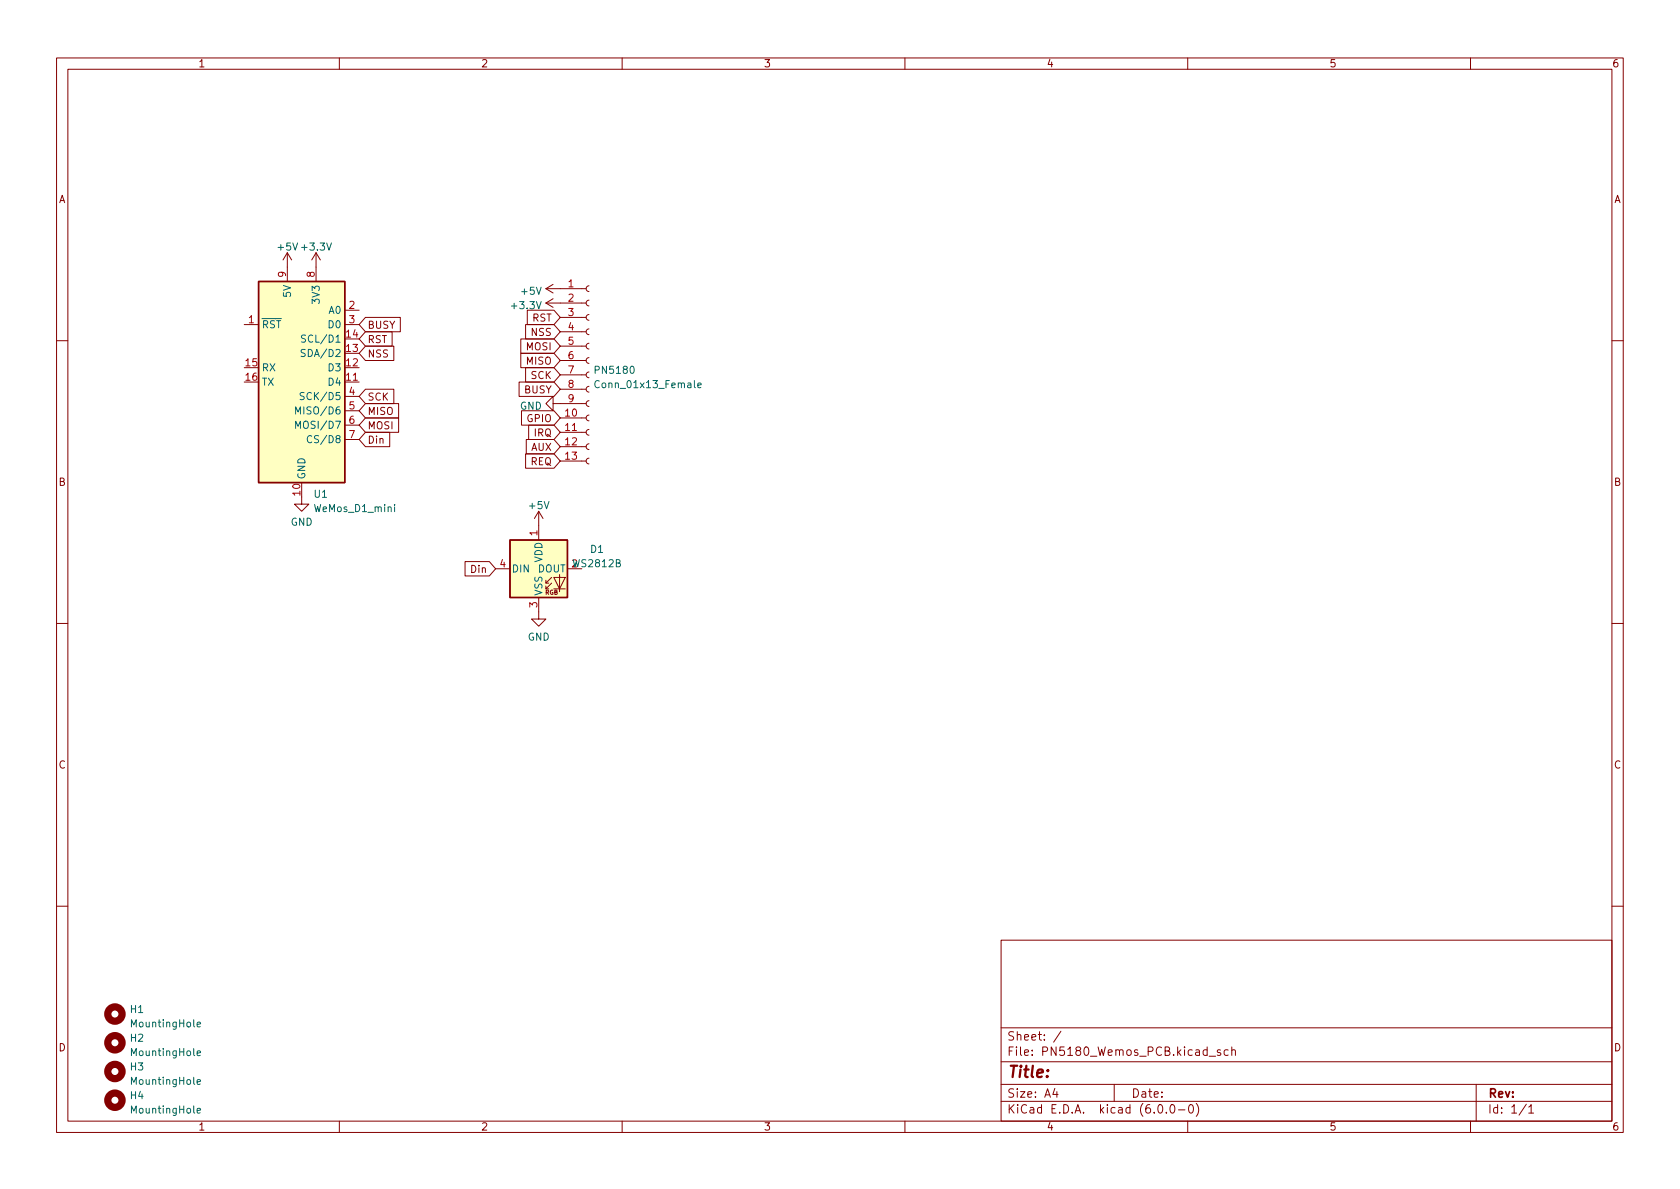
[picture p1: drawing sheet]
<svg xmlns="http://www.w3.org/2000/svg" width="297mm" height="210mm" viewBox="0 0 297 210" stroke-linecap="round" stroke-linejoin="round" font-family="sans-serif">
<g fill="none" stroke="#840000" stroke-width=".18">
<path d="M10 10.2h277v190.1h-277zM12 12.2h273v186.1h-273zM60 10.2v2M110 10.2v2M160 10.2v2M210 10.2v2M260 10.2v2M43.2 57.4h2.5M50.8 44.7l-.8 1.3M50.8 44.7v5.1M50.8 44.7l.8 1.3M55.9 44.7l-.8 1.3"/>
<path d="M55.9 44.7v5.1M55.9 44.7l.7 1.3M61 57.4h2.5M61 54.9h2.5M64.6 56.1h6.2v2.6h-6.2l-1.1-1.3zM64.6 58.7h4.7v2.5h-4.7l-1.1-1.3zM92.1 59.9h5.8l1.2 1.3-1.2 1.3h-5.8zM92.9 57.4h5l1.2 1.3-1.2 1.2h-5zM93.2 54.9h4.7l1.2 1.2-1.2 1.3h-4.7zM96.5 53.6l1.3 .8M96.5 53.6h7.1M96.5 51l1.3 .8"/>
<path d="M96.5 51h7.1M97.8 52.8l-1.3 .8M97.8 50.3l-1.3 .7M99.1 58.7h4.5M99.1 56.1h4.5M104.1 58.2l-.3 .1-.2 .4 .2 .3 .3 .2M104.1 55.6l-.3 .2-.2 .3 .2 .4 .3 .1M104.1 53.1l-.3 .1-.2 .4 .2 .3 .3 .2M104.1 50.5l-.3 .2-.2 .3 .2 .4 .3 .2M10 60.2h2M61 67.6h2.5M61 70.1h2.5"/>
<path d="M61 72.6h2.5M61 75.2h2.5M61 77.7h2.5M64.6 71.4h5.9v2.5h-5.9l-1.1-1.3zM64.6 76.4h4.3v2.6h-4.3l-1.1-1.3zM64.6 68.8h5v2.6h-5l-1.1-1.3zM64.6 73.9h5.9v2.5h-5.9l-1.1-1.2zM64.6 61.2h5v2.5h-5l-1.1-1.2zM91.8 67.6h6.1l1.2 1.2-1.2 1.3h-6.1zM92.1 62.5h5.8l1.2 1.2-1.2 1.3h-5.8zM92.2 72.6h5.7l1.2 1.3-1.2 1.3h-5.7zM92.9 65h5l1.2 1.3-1.2 1.3h-5z"/>
<path d="M93 77.7h4.9l1.2 1.3-1.2 1.3h-4.9zM93.5 75.2h4.4l1.2 1.2-1.2 1.3h-4.4zM97.8 71.4v-1.3l-1.3 1.3 1.3 1.2v-1.2h5.8M99.1 79h4.5M99.1 76.4h4.5M99.1 73.9h4.5M99.1 68.8h4.5M99.1 66.3h4.5M99.1 63.7h4.5M99.1 61.2h4.5M104.1 78.5l-.3 .1-.2 .4 .2 .3 .3 .2M104.1 75.9l-.3 .2-.2 .3 .2 .4 .3 .2"/>
<path d="M104.1 73.4l-.3 .1-.2 .4 .2 .4 .3 .1M104.1 70.9l-.3 .1-.2 .4 .2 .3 .3 .2M104.1 68.3l-.3 .2-.2 .3 .2 .4 .3 .1M104.1 65.8l-.3 .1-.2 .4 .2 .3 .3 .2M104.1 63.2l-.3 .2-.2 .3 .2 .4 .3 .2M104.1 60.7l-.3 .1-.2 .4 .2 .4 .3 .1M285 60.2h2M53.3 87.9v1.2h1.3l-1.3 1.3-1.2-1.3h1.2M82.2 99.3h4.3l1.1 1.3-1.1 1.2h-4.3zM92.9 80.3h5l1.2 1.2-1.2 1.3h-5zM95.2 90.4v5.1M95.2 90.4l-.7 1.3"/>
<path d="M95.2 90.4l.8 1.3M99.1 81.5h4.5M104.1 81l-.3 .2-.2 .3 .2 .4 .3 .1M10 110.2h2M87.6 100.6h2.6M95.2 105.7v3.8h1.3l-1.3 1.2-1.2-1.2h1.2M96.5 103.1h.5M97.5 103.1l-1 1v-.5M97.5 102.1l-1 1v-.5M97.9 102.1h2l-1 2zM97.9 104.1h2M98.9 101.6v3"/>
<path d="M100.3 100.6h2.6M285 110.2h2M10 160.2h2M177 166.3h108v32h-108zM285 160.2h2M60 198.3v2M110 198.3v2M160 198.3v2M177 194.8h108M177 191.8h108M177 187.8h108M177 181.8h108"/>
<path d="M186.5 192.5l-.4 1h1M186.9 193v1M187.6 182.4l-1.3 1.9M197 191.8v3M204.9 195.4l.2-.1a.81 .81 0 0 1 .6 .7 .81 .81 0 0 1-.3 .8h-.2a.81 .81 0 0 1-.6-.6 .81 .81 0 0 1 .3-.8zM206.2 196.7v.1M207.1 195.4l.1-.1a.81 .81 0 0 1 .6 .7 .81 .81 0 0 1-.3 .8h-.1a.81 .81 0 0 1-.6-.6 .81 .81 0 0 1 .3-.8zM208.4 196.3h1.1M210 198.3v2M210.4 195.4l.1-.1a.81 .81 0 0 1 .6 .7 .81 .81 0 0 1-.3 .8h-.2a.81 .81 0 0 1-.5-.6 .81 .81 0 0 1 .3-.8zM211.5 195.1a1.72 1.72 0 0 1 0 2.3M213.8 186.8h1.1"/>
<path d="M215.8 185.7l-.4-.1-.2 .2 .1 .3 .5 .1v.4h-.6M217.1 185.7l-.4-.1-.3 .3v.4l.2 .3h.5M217.8 185.8l.2-.2 .4 .1v.9M217.8 185.1v1.5M260 198.3v2M261 191.8v6.5M269.9 195.3l-1.3 1.9M270.3 195.8l.4-.5v1.5M270.3 196.8h.9"/>
</g>
<g fill="none" stroke="#840000" stroke-width="1.3">
<circle cx="20.3" cy="179.3" r="1.27"/>
<circle cx="20.3" cy="189.5" r="1.27"/>
<circle cx="20.3" cy="194.6" r="1.27"/>
<circle cx="20.3" cy="184.4" r="1.27"/>
</g>
<g fill="none" stroke="#006464" stroke-width=".18">
<path d="M54 59.3l-.5-.1-.1 .2v.3l.5 .3 .1 .3-.2 .2h-.5M52.3 73.2v-1.3l.4 .9 .4-.9v1.3M52.3 75.8v-1.3l.4 .9 .4-.9v1.3M53.8 69.5l-.5-.1-.2 .1v.4l.6 .2 .1 .3-.3 .3-.4-.1M54 61.8h-.5l-.2 .1v.4l.5 .2 .2 .3-.3 .3-.5-.1M55.1 77.1a.6 .6 0 0 0-.8 .5 .6 .6 0 0 0 .6 .7l.2-.1M106 67.4a.6 .6 0 0 0-.9 .4 .6 .6 0 0 0 .6 .8l.3-.2M123.4 68.1l.6-.1-.1-.2-.3-.1-.2 .2v.6h.5M69.8 89.2v.1M69.8 89.6v.9M34.9 181.2l.6-.1-.1-.3-.4-.1-.1 .2v.6h.5M34.9 191.3l.6-.1-.1-.2-.4-.1-.1 .2v.6h.5"/>
<path d="M34.9 186.3l.6-.2-.1-.2-.4-.1-.1 .2v.6h.5M34.9 196.4l.6-.1-.1-.3h-.4l-.1 .2v.6h.5"/>
</g>
<g fill="#ffffc2" stroke="#ffffc2" stroke-width=".18">
<path d="M45.7 49.8h15.3v35.5h-15.3z"/>
<path d="M90.2 95.5h10.1v10.2h-10.1z"/>
</g>
<path d="M45.7 49.8h15.3v35.5h-15.3zM90.2 95.5h10.1v10.2h-10.1z" fill="none" stroke="#840000" stroke-width=".25"/>
<text font-size="2.8" fill="#840000" x="178" y="190.6">Title:</text>
<g font-size="2.1" fill="#840000">
<text x="178" y="184">Sheet: /</text>
<text x="178" y="186.7">File: PN5180_Wemos_PCB.kicad_sch</text>
<text x="178" y="196.9">KiCad E.D.A. kicad (6.0.0-0)</text>
<text x="178" y="194.1">Size: A4</text>
<text x="200" y="194.1">Date:</text>
<text x="263" y="194.1">Rev:</text>
<text x="263" y="196.9">Id: 1/1</text>
</g>
<g font-size="1.8" fill="#840000">
<text x="35" y="11.9">1</text>
<text x="85" y="11.9">2</text>
<text x="135" y="11.9">3</text>
<text x="185" y="11.9">4</text>
<text x="235" y="11.9">5</text>
<text x="285" y="11.9">6</text>
<text x="10.3" y="35.9">A</text>
<text x="285.3" y="35.9">A</text>
<text x="64.9" y="58.1">BUSY</text>
<text x="94" y="59.4">NSS</text>
<text x="94.1" y="56.9">RST</text>
<text x="64.9" y="60.7">RST</text>
<text x="64.9" y="63.2">NSS</text>
<text x="93.1" y="64.5">MISO</text>
<text x="93.1" y="61.9">MOSI</text>
<text x="64.9" y="70.8">SCK</text>
<text x="92.7" y="69.6">BUSY</text>
<text x="93.9" y="67">SCK</text>
<text x="64.9" y="73.4">MISO</text>
<text x="64.9" y="75.9">MOSI</text>
<text x="93.2" y="74.6">GPIO</text>
<text x="94.5" y="77.2">IRQ</text>
<text x="64.9" y="78.4">Din</text>
<text x="93.8" y="82.3">REQ</text>
<text x="93.9" y="79.7">AUX</text>
<text x="10.3" y="85.9">B</text>
<text x="285.3" y="85.9">B</text>
<text x="83.4" y="101.3">Din</text>
<text x="10.3" y="135.9">C</text>
<text x="285.3" y="135.9">C</text>
<text x="10.3" y="185.9">D</text>
<text x="285.3" y="185.9">D</text>
<text x="35" y="199.9">1</text>
<text x="85" y="199.9">2</text>
<text x="135" y="199.9">3</text>
<text x="185" y="199.9">4</text>
<text x="235" y="199.9">5</text>
<text x="285" y="199.9">6</text>
</g>
<g font-size="1.8" fill="#006464">
<text x="49.2" y="44.3">+5V +3.3V</text>
<text x="51.4" y="52.4" transform="rotate(-90 51.4 52.4)">5V</text>
<text x="56.5" y="53.4" transform="rotate(-90 56.5 53.4)">3V3</text>
<text x="92.3" y="52.1">+5V</text>
<text x="46.2" y="58">~{RST}</text>
<text x="58.2" y="55.5">A0</text>
<text x="58.2" y="58">D0</text>
<text x="90.6" y="54.7">+3.3V</text>
<text x="46.2" y="65.7">RX</text>
<text x="54" y="63.1">SDA/D2</text>
<text x="54.2" y="60.6">SCL/D1</text>
<text x="58.2" y="65.7">D3</text>
<text x="46.2" y="68.2">TX</text>
<text x="54" y="70.7">SCK/D5</text>
<text x="58.2" y="68.2">D4</text>
<text x="105.5" y="66.1">PN5180</text>
<text x="105.8" y="68.6">Conn_01x13_Female</text>
<text x="53.2" y="73.3">MISO/D6</text>
<text x="53.2" y="75.8">MOSI/D7</text>
<text x="91.9" y="72.4">GND</text>
<text x="55.2" y="78.4">CS/D8</text>
<text x="54" y="84.8" transform="rotate(-90 54 84.8)">GND</text>
<text x="55.6" y="88">U1</text>
<text x="51.4" y="93">GND</text>
<text x="55.7" y="90.5">WeMos_D1_mini</text>
<text x="93.7" y="90">+5V</text>
<text x="90.4" y="101.2">DIN</text>
<text x="95.1" y="101.2">DOUT</text>
<text x="95.9" y="99.5" transform="rotate(-90 95.9 99.5)">VDD</text>
<text x="101.1" y="100.3">2WS2812B</text>
<text x="104.4" y="97.8">D1</text>
<text x="95.9" y="105.4" transform="rotate(-90 95.9 105.4)">VSS</text>
<text x="93.3" y="113.3">GND</text>
<text x="23.1" y="179.1">H1</text>
<text x="23.1" y="184.2">H2</text>
<text x="23.4" y="181.7">MountingHole</text>
<text x="23.1" y="189.3">H3</text>
<text x="23.4" y="191.8">MountingHole</text>
<text x="23.4" y="186.7">MountingHole</text>
<text x="23.1" y="194.4">H4</text>
<text x="23.4" y="196.9">MountingHole</text>
</g>
<g font-size="1.8" fill="#a90000">
<text x="50.5" y="49" transform="rotate(-90 50.5 49)">9</text>
<text x="55.6" y="49" transform="rotate(-90 55.6 49)">8</text>
<text x="100.5" y="50.8">1</text>
<text x="100.5" y="53.3">2</text>
<text x="44" y="57.1">1</text>
<text x="61.2" y="59.7">14</text>
<text x="61.7" y="54.6">2</text>
<text x="61.7" y="57.1">3</text>
<text x="100.5" y="55.9">3</text>
<text x="100.5" y="58.4">4</text>
<text x="43.5" y="64.8">15</text>
<text x="61.2" y="64.8">12</text>
<text x="61.2" y="62.2">13</text>
<text x="100.5" y="61">5</text>
<text x="100.5" y="63.5">6</text>
<text x="43.5" y="67.3">16</text>
<text x="61.2" y="67.3">11</text>
<text x="61.7" y="69.8">4</text>
<text x="100.5" y="66">7</text>
<text x="100.5" y="68.6">8</text>
<text x="100.5" y="71.1">9</text>
<text x="61.7" y="72.4">5</text>
<text x="61.7" y="74.9">6</text>
<text x="61.7" y="77.5">7</text>
<text x="100" y="73.7">10</text>
<text x="100" y="76.2">11</text>
<text x="100" y="78.7">12</text>
<text x="100" y="81.3">13</text>
<text x="53.1" y="87.6" transform="rotate(-90 53.1 87.6)">10</text>
<text x="95" y="94.7" transform="rotate(-90 95 94.7)">1</text>
<text x="88.4" y="100.3">4</text>
<text x="95" y="107.4" transform="rotate(-90 95 107.4)">3</text>
</g>
<text font-size="1.1" fill="#840000" x="96.4" y="105.2">RGB</text>
</svg>
